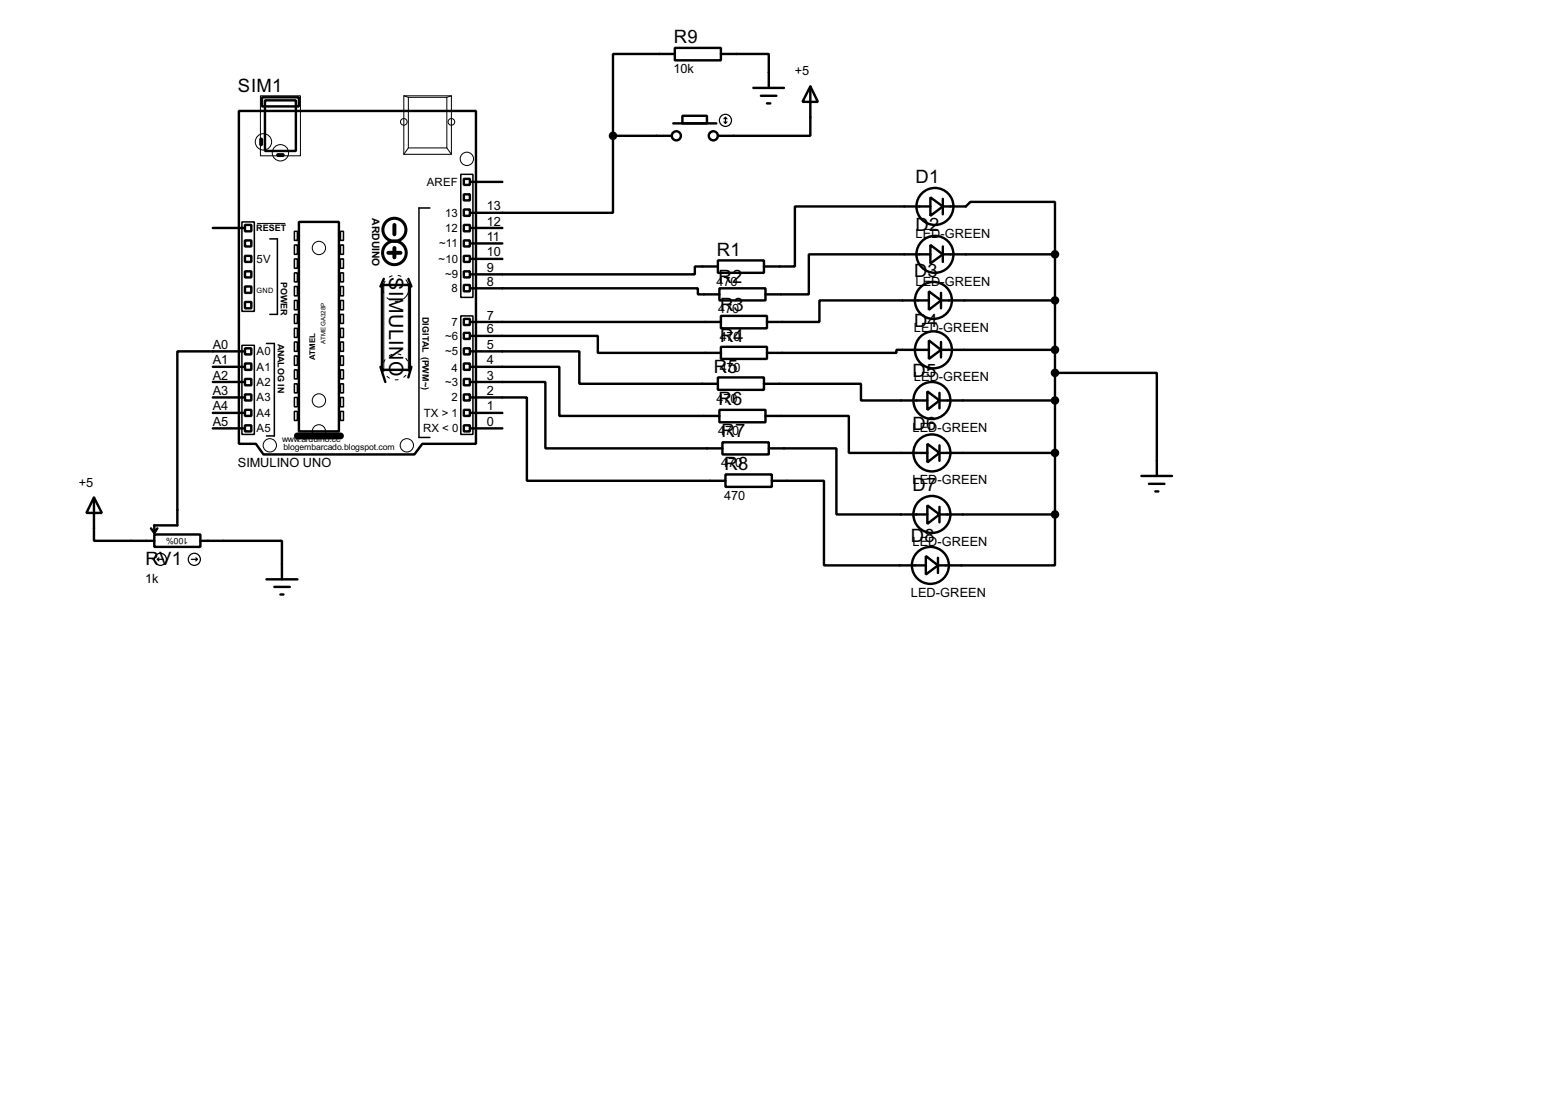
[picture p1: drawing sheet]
<svg xmlns="http://www.w3.org/2000/svg" width="256mm" height="180mm" viewBox="0 0 256 180" stroke-linecap="round" stroke-linejoin="round" font-family="sans-serif">
<g fill="none" stroke="#000" stroke-width=".4">
<path d="M39.4 18.3h39.1v54.9h-8.8l-1.3 1.8h-24.9l-1.3-1.8h-2.8zM43.2 16.1h6.1v1.5h-6.1zM43.7 16.6h5.1v8.3h-5.1zM111.3 7.9h7.6v2.1h-7.6zM111.3 8.9h-10.2v13.5M112.6 19.1h4v1.3h-4zM118.9 8.9h7.9v5.6M124.3 14.5h5M125.5 15.8h2.6M126.5 17.1h.6M133.7 14.3l1.2 2.5h-2.5zM133.7 14.3v8.1h-15.3"/>
<path d="M35.1 37.6h5.1M40.4 39.7h1.1v1h-1.1zM40.4 37.1h1.1v1.1h-1.1zM43 22.9h.2v1h-.2zM45.8 25.5h1v.2h-1zM49.3 36.6h6.6v34.6h-6.6zM76.5 29.5h1v1h-1zM76.5 34.6h1v1h-1zM76.5 37.1h1v1.1h-1zM76.5 39.7h1v1h-1zM76.5 32.1h1v1h-1zM77.8 37.6h5.1"/>
<path d="M77.8 30h5.1M101.1 22.4v12.7h-23.3M101.1 22.4h9.7M111.1 20.4h7.1M153.5 32.6l2 1.5-2 1.5zM153.5 34.1h-22.4v9.9h-5.1M155.5 34.1h3.8l.8-.8h13.9v8.7M155.5 32.8v2.6M40.2 58h-10.9v28.7h-3.8v1.2M40.4 44.8h1.1v1h-1.1zM40.4 49.8h1.1v1.1h-1.1zM40.4 57.5h1.1v1h-1.1z"/>
<path d="M40.4 60h1.1v1h-1.1zM40.4 47.3h1.1v1h-1.1zM40.4 42.2h1.1v1h-1.1zM63 47h4.6v14h-4.6zM63.3 46l-.5 1.3M67.4 46l.5 1.3M76.5 42.2h1v1h-1zM76.5 44.8h1v1h-1zM76.5 52.6h1v1h-1zM76.5 54.9h1v1h-1zM76.5 57.5h1v1h-1zM76.5 60h1v1h-1z"/>
<path d="M76.5 47h1v1.1h-1zM77.8 47.6h37.3v1h3.6M77.8 55.4h20.8v2.8h20.3M77.8 58h17.8v5.3h22.8M77.8 53.1h41.1M77.8 42.7h5.1M77.8 40.2h5.1M118.4 43h7.6v2h-7.6zM118.4 44h-3.8v1.3h-36.8M118.7 47.6h7.6v2h-7.6zM118.9 52.1h7.6v2.1h-7.6zM118.9 57.2h7.6v2h-7.6z"/>
<path d="M153.2 48.1l2 1.5-2 1.5zM153.2 56.2l2 1.5-2 1.5zM153.2 49.6h-18v3.5h-8.7M153.2 57.7h-5.3v.5h-21.4M153.5 40.4l2 1.6-2 1.5zM153.5 42h-20.1v6.6h-7.1M155.2 57.7h18.8M155.2 49.6h18.8M155.2 48.3v2.6M155.2 56.4v2.6M155.5 42h18.5M155.5 40.7v2.5"/>
<path d="M174 42v42.9M35.1 70.7h5.1M35.1 68.1h5.1M35.1 65.6h5.1M35.1 63h5.1M35.1 60.5h5.1M40.4 62.5h1.1v1.1h-1.1zM40.4 65.1h1.1v1h-1.1zM40.4 67.6h1.1v1h-1.1zM40.4 70.2h1.1v1h-1.1zM62.8 60.5l.8 2.5M67.9 60.5l-.5 1.8"/>
<path d="M76.5 62.5h1v1.1h-1zM76.5 65.1h1v1h-1zM76.5 67.6h1v1h-1zM76.5 70.2h1v1h-1zM77.8 60.5h14.5v8.1h26.4M77.8 63h12.2v11h29.2M77.8 65.6h9.1v13.7h32.8M77.8 70.7h5.1M77.8 68.1h5.1M118.4 62.3h7.6v2h-7.6zM118.7 67.6h7.6v2.1h-7.6zM119.2 73h7.6v2h-7.6z"/>
<path d="M119.7 78.3h7.6v2h-7.6zM126 63.3h16v2.8h11M126.3 68.6h13.7v6.1h13M126.8 74h11.2v10.9h15M127.3 79.3h8.6v14h16.8M153 64.6l2 1.5-2 1.5zM153 73.2l2 1.5-2 1.6zM155 74.7h19M155 66.1h19M155 64.8v2.6M155 73.5v2.5M174 61.5h16.8v17"/>
<path d="M188.3 78.5h5M189.5 79.8h2.6M15.5 82.1l1.3 2.5h-2.5zM15.5 82.1v7.1h10M24.9 87.2l.6 .7M25.5 88.2h7.6v2h-7.6zM26 87.2l-.5 .7M33.1 89.2h13.4v6.4M44 95.6h5.1M45.3 96.8h2.5M46.3 98.1h.5M152.7 91.7l2 1.6-2 1.5z"/>
<path d="M153 83.4l2 1.5-2 1.5zM154.7 92v2.5M155 84.9h19M155 83.6v2.6M174 84.9v8.4h-19.3M190.6 81.1h.5"/>
<circle cx="111.5" cy="22.4" r=".75"/>
<circle cx="117.6" cy="22.4" r=".75"/>
<circle cx="154.2" cy="34.1" r="3.1"/>
<circle cx="153.9" cy="49.6" r="3.1"/>
<circle cx="153.9" cy="57.7" r="3.1"/>
<circle cx="154.2" cy="42" r="3.1"/>
<circle cx="153.7" cy="74.7" r="3.1"/>
<circle cx="153.7" cy="66.1" r="3.1"/>
<circle cx="153.4" cy="93.3" r="3.1"/>
<circle cx="153.7" cy="84.9" r="3.1"/>
</g>
<g fill="none" stroke="#000" stroke-width=".25">
<path d="M39.9 36.6h2.1v14.8h-2.1zM44.5 39.4h1.3v12.5h-1.3M48.6 38.2h.5v1.5h-.5zM56.2 38.2h.5v1.5h-.5zM70.9 34.3h-1.8v37.9h1.8M76 28.8h2v20.3h-2zM39.9 57h2.1v14.7h-2.1zM44 56.7h1.3v15.2h-1.3M48.6 40.4h.5v1.6h-.5zM48.6 42.7h.5v1.6h-.5zM48.6 45h.5v1.5h-.5zM48.6 47.3h.5v1.5h-.5z"/>
<path d="M48.6 49.6h.5v1.5h-.5zM48.6 51.9h.5v1.5h-.5zM48.6 54.2h.5v1.5h-.5zM48.6 56.4h.5v1.6h-.5zM48.6 58.7h.5v1.6h-.5zM56.2 40.4h.5v1.6h-.5zM56.2 42.7h.5v1.6h-.5zM56.2 45h.5v1.5h-.5zM56.2 47.3h.5v1.5h-.5zM56.2 49.6h.5v1.5h-.5zM56.2 51.9h.5v1.5h-.5zM56.2 54.2h.5v1.5h-.5z"/>
<path d="M56.2 56.4h.5v1.6h-.5zM56.2 58.7h.5v1.6h-.5zM76 52.1h2v19.6h-2zM48.6 61h.5v1.5h-.5zM48.6 63.3h.5v1.5h-.5zM48.6 65.6h.5v1.5h-.5zM48.6 67.9h.5v1.5h-.5zM56.2 61h.5v1.5h-.5zM56.2 63.3h.5v1.5h-.5zM56.2 65.6h.5v1.5h-.5zM56.2 67.9h.5v1.5h-.5z"/>
</g>
<g fill="none" stroke="#fff" stroke-width=".16">
<circle cx="65.3" cy="47.6" r="2.15"/>
<circle cx="65.3" cy="60.5" r="2.15"/>
</g>
<circle cx="65.3" cy="47.6" r="2.15" fill="none" stroke="#000" stroke-width=".16" stroke-dasharray="2 1 .5 1 .5 1"/>
<circle cx="65.3" cy="60.5" r="2.15" fill="none" stroke="#000" stroke-width=".16" stroke-dasharray=".5 1"/>
<g fill="none" stroke="#000" stroke-width=".16">
<path d="M43 15.8h6.6v9.9h-6.6zM66.6 15.8h7.9v9.7h-7.9zM66.6 15.8l.8 .3M67.4 16.1h6.3v8.3h-6.3zM74.5 15.8l-.8 .3M42.5 36.9h4.5M67.4 24.4l-.8 1.1M73.7 24.4l.8 1.1M63.3 46.8v14.5M67.4 46.8v14.5"/>
<circle cx="43.4" cy="23.4" r="1.35"/>
<circle cx="46.2" cy="25.2" r="1.35"/>
<circle cx="66.6" cy="20.1" r=".55"/>
<circle cx="74.4" cy="20.1" r=".55"/>
<circle cx="77" cy="26.2" r="1.1"/>
<circle cx="52.6" cy="40.9" r="1.1"/>
<circle cx="44.5" cy="73.5" r="1.1"/>
<circle cx="52.6" cy="66.1" r="1.1"/>
<circle cx="52.6" cy="71.2" r="1.1"/>
<circle cx="67.1" cy="73.5" r="1.1"/>
</g>
<g fill="none" stroke="#000" stroke-width=".5">
<circle cx="65" cy="37.9" r="1.9"/>
<circle cx="65" cy="41.7" r="1.95"/>
</g>
<path d="M65.1 37.1v1.6M64.1 41.7h2M65.1 40.9v1.6" fill="none" stroke="#000" stroke-width=".65"/>
<path d="M49.1 71.9h7.1" fill="none" stroke="#000" stroke-width="1.2"/>
<g fill="#000" stroke="#000" stroke-width=".4">
<circle cx="101.1" cy="22.4" r=".5"/>
<circle cx="174" cy="42" r=".5"/>
<circle cx="174" cy="57.7" r=".5"/>
<circle cx="174" cy="49.6" r=".5"/>
<circle cx="174" cy="61.5" r=".5"/>
<circle cx="174" cy="66.1" r=".5"/>
<circle cx="174" cy="74.7" r=".5"/>
<circle cx="174" cy="84.9" r=".5"/>
</g>
<g fill="none" stroke="#000" stroke-width=".2">
<path d="M119.7 19.4v1M119.7 19.4l-.3 .2M119.7 19.4l.2 .2M119.4 20.1l.3 .3M119.9 20.1l-.2 .3M26 92.3l.2 .2M26 92.3h1M26.2 92l-.2 .3M31.6 92.3h1M32.3 92l.3 .3M32.6 92.3l-.3 .2"/>
<circle cx="119.6" cy="19.9" r="1"/>
<circle cx="26.4" cy="92.3" r="1"/>
<circle cx="32" cy="92.3" r="1"/>
</g>
<g font-size="3.7">
<text x="64.2" y="45.8" transform="rotate(90 64.2 45.8)">S</text>
<text x="64.2" y="48" transform="rotate(90 64.2 48)">IMULINO</text>
</g>
<g font-size="3.4">
<text x="111.2" y="7.1">R9</text>
<text x="39.3" y="15.1">SIM1</text>
<text x="151" y="30.2">D1</text>
<text x="151" y="38.1">D2</text>
<text x="118.3" y="42.2">R1</text>
<text x="118.5" y="46.7">R2</text>
<text x="150.8" y="45.7">D3</text>
<text x="118.8" y="51.3">R3</text>
<text x="150.8" y="53.9">D4</text>
<text x="118.8" y="56.4">R4</text>
<text x="117.8" y="61.4">R5</text>
<text x="150.5" y="62.2">D5</text>
<text x="118.5" y="66.8">R6</text>
<text x="150.5" y="70.9">D6</text>
<text x="119" y="72.1">R7</text>
<text x="119.5" y="77.5">R8</text>
<text x="150.5" y="81">D7</text>
<text x="150.3" y="89.4">D8</text>
<text x="24" y="93.2">RV1</text>
</g>
<g font-size="2.4">
<text x="111.1" y="12">10k</text>
<text x="131.1" y="12.4">+5</text>
<text x="80.3" y="34.7">13</text>
<text x="80.3" y="39.8">11</text>
<text x="80.3" y="37.2">12</text>
<text x="151" y="39.2">LED-GREEN</text>
<text x="80.3" y="47.2">8</text>
<text x="80.3" y="44.8">9</text>
<text x="80.3" y="42.3">10</text>
<text x="118.2" y="47.1">470</text>
<text x="151" y="47.1">LED-GREEN</text>
<text x="80.3" y="52.7">7</text>
<text x="118.5" y="51.7">470</text>
<text x="35.1" y="57.5">A0</text>
<text x="80.3" y="57.5">5</text>
<text x="80.3" y="55">6</text>
<text x="118.7" y="56.3">470</text>
<text x="150.7" y="54.7">LED-GREEN</text>
<text x="35.1" y="65.2">A3</text>
<text x="35.1" y="62.6">A2</text>
<text x="35.1" y="60.1">A1</text>
<text x="80.3" y="65.2">2</text>
<text x="80.3" y="62.6">3</text>
<text x="80.3" y="60.1">4</text>
<text x="118.7" y="61.3">470</text>
<text x="150.7" y="62.8">LED-GREEN</text>
<text x="35.1" y="70.2">A5</text>
<text x="35.1" y="67.7">A4</text>
<text x="80.3" y="70.2">0</text>
<text x="80.3" y="67.7">1</text>
<text x="118.2" y="66.4">470</text>
<text x="118.5" y="71.8">470</text>
<text x="150.5" y="71.2">LED-GREEN</text>
<text x="39.2" y="77.1">SIMULINO UNO</text>
<text x="119" y="77.1">470</text>
<text x="13" y="80.3">+5</text>
<text x="119.5" y="82.4">470</text>
<text x="150.5" y="79.9">LED-GREEN</text>
<text x="150.5" y="90">LED-GREEN</text>
<text x="24" y="96.1">1k</text>
<text x="150.2" y="98.4">LED-GREEN</text>
</g>
<g font-size="2.1">
<text x="70.4" y="30.7">AREF</text>
<text x="73.4" y="35.8">13</text>
<text x="72.5" y="40.8">~11</text>
<text x="73.4" y="38.3">12</text>
<text x="42.3" y="43.4">5V</text>
<text x="72.4" y="43.4">~10</text>
<text x="73.4" y="45.9">~9</text>
<text x="74.5" y="48.2">8</text>
<text x="74.5" y="53.8">7</text>
<text x="42.3" y="58.6">A0</text>
<text x="73.4" y="56.1">~6</text>
<text x="73.4" y="58.6">~5</text>
<text x="42.3" y="61.2">A1</text>
<text x="42.3" y="63.7">A2</text>
<text x="73.4" y="63.7">~3</text>
<text x="74.5" y="61.4">4</text>
<text x="42.3" y="66.2">A3</text>
<text x="42.3" y="68.8">A4</text>
<text x="42.3" y="71.3">A5</text>
<text x="69.8" y="71.3">RX &lt; 0</text>
<text x="69.9" y="68.8">TX &gt; 1</text>
<text x="74.5" y="66.2">2</text>
</g>
<text font-size="1.9" x="61.4" y="36" transform="rotate(90 61.4 36)">ARDUINO</text>
<g font-size="1.7">
<text x="42.3" y="38.1">RESET</text>
<text x="46.3" y="46.6" transform="rotate(90 46.3 46.6)">POWER</text>
<text x="69.7" y="52.3" transform="rotate(90 69.7 52.3)">DIGITAL (PWM~)</text>
<text x="45.8" y="56.7" transform="rotate(90 45.8 56.7)">ANALOG IN</text>
</g>
<g font-size="1.6">
<text x="46.6" y="72.9">www.arduino.cc</text>
<text x="46.8" y="74.2">blogembarcado.blogspot.com</text>
<text x="31.1" y="88.7" transform="rotate(-180 31.1 88.7)">100%</text>
</g>
<text font-size="1.5" x="52" y="59.3" transform="rotate(-90 52 59.3)">ATMEL</text>
<text font-size="1.4" x="42.3" y="48.4">GND</text>
<text font-size="1.2" x="53.7" y="56.7" transform="rotate(-90 53.7 56.7)">ATMEGA328P</text>
</svg>
